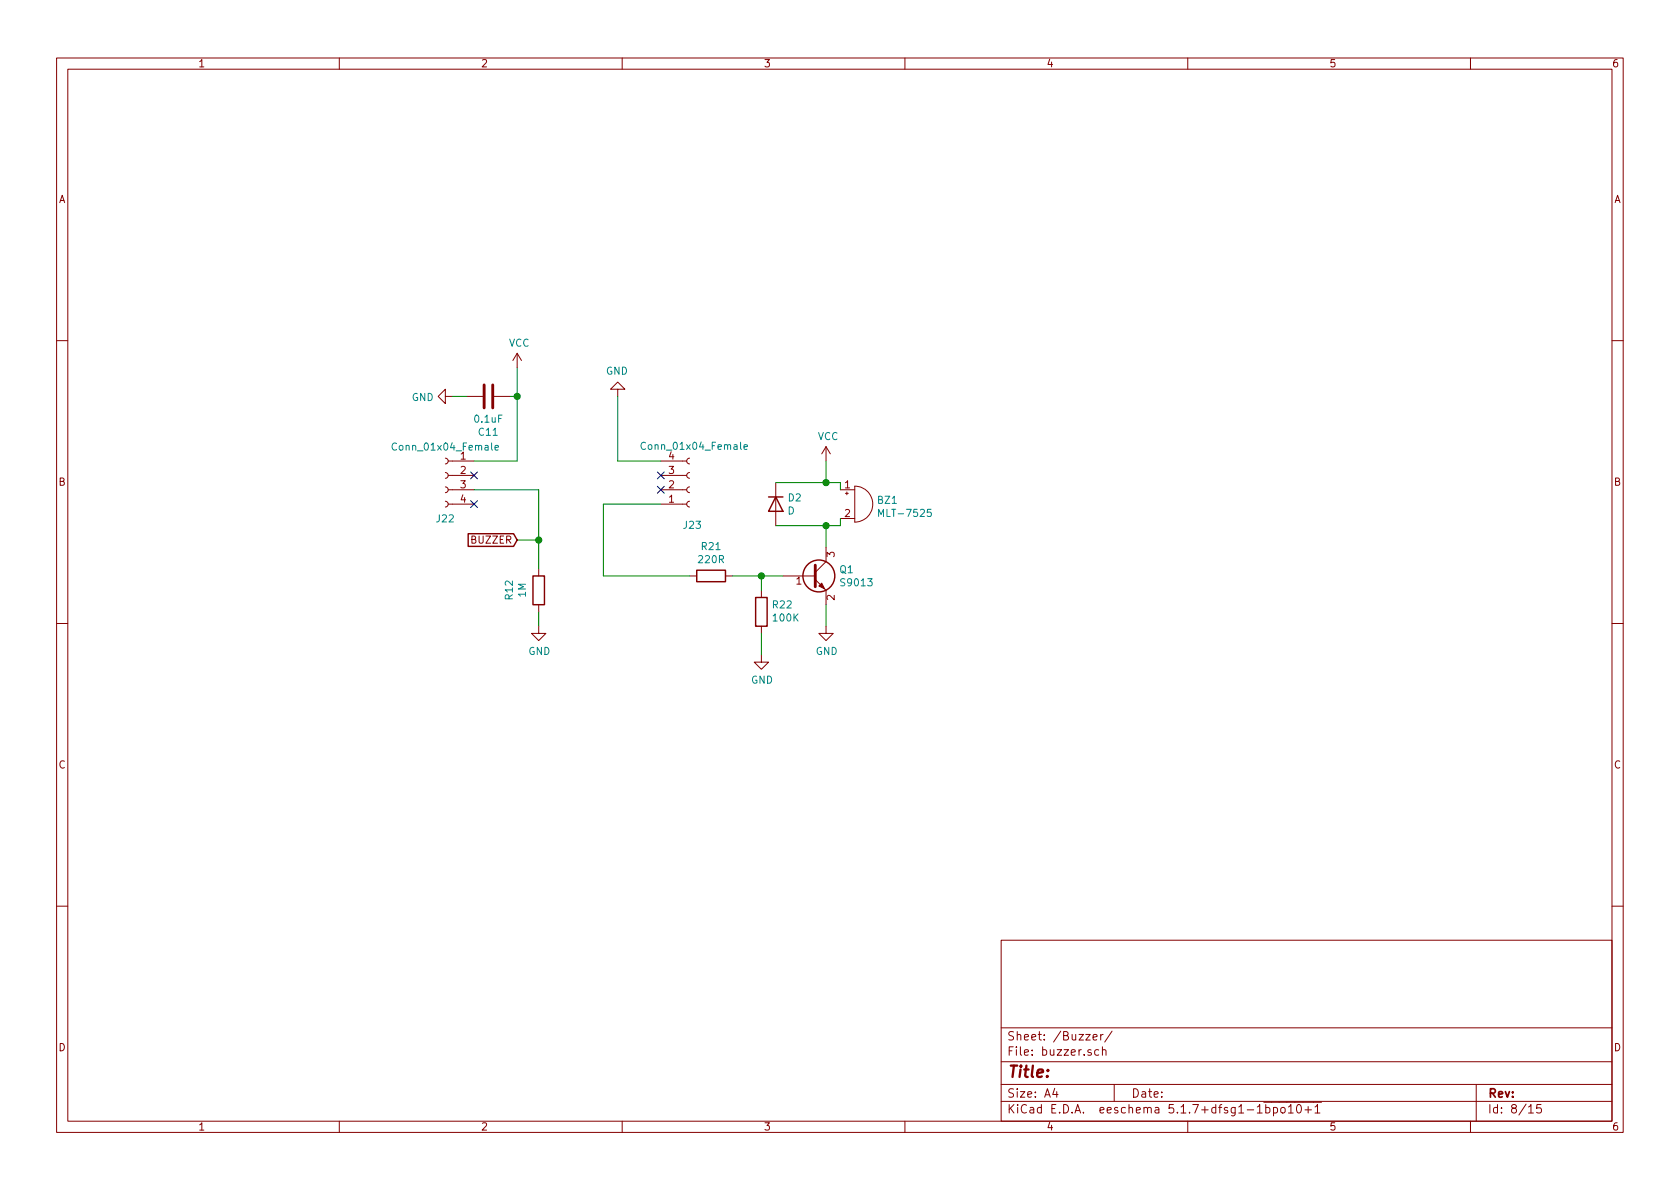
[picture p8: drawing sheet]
<svg xmlns="http://www.w3.org/2000/svg" width="297mm" height="210mm" viewBox="0 0 297 210" stroke-linecap="round" stroke-linejoin="round" font-family="sans-serif">
<g fill="none" stroke="#840000" stroke-width=".18">
<path d="M10 10.3h277v189.9h-277zM12 12.2h273v186.1h-273zM60 10.3v1.9M110 10.3v1.9M160 10.3v1.9M210 10.3v1.9M260 10.3v1.9M10 60.2h2M78.7 70.1v-1.3l-1.2 1.3 1.2 1.3v-1.3h1.3M82.5 70.1h2.8M87.4 70.1h2.8M91.4 62.5l-.7 1.2"/>
<path d="M91.4 62.5v2.5M91.4 62.5l.8 1.2M109.2 68.8h1.3l-1.3-1.2-1.3 1.2h1.3v1.3M146 79l-.7 1.3M146 79v2.5M146 79l.8 1.3M285 60.2h2M78.7 88.6l.4 .2 .1 .2-.1 .5-.4 .2M78.7 86.1l.4 .1 .1 .3-.1 .4-.4 .2M78.7 83.6l.4 .1 .1 .3-.1 .4-.4 .2M78.7 81l.4 .1 .1 .3-.1 .5-.4 .1M79.2 89.1h4.6"/>
<path d="M79.2 86.6h4.6M79.2 84.1h4.6M79.2 81.5h4.6M116.8 89.1h4.6M116.8 86.6h4.6M116.8 84.1h4.6M116.8 81.5h4.6M121.9 81l-.3 .1-.2 .4 .1 .3 .4 .2M121.9 83.6l-.3 .1-.2 .3 .1 .4 .4 .2M121.9 86.1l-.3 .1-.2 .3 .1 .4 .4 .2M121.9 88.6l-.3 .1-.2 .4 .1 .4 .4 .2M137.2 85.3v7.7"/>
<path d="M146 96.8v2.5l-1.9 1.9M148.6 86.6h2.5M148.6 91.7h2.5M149.5 87.2h.5M149.7 87v.5M151.1 86a3.2 3.2 0 0 1 3.2 3.1 3.2 3.2 0 0 1-3.2 3.2zM10 110.3h2M95.2 110.7v1.3h1.3l-1.3 1.3-1.2-1.3h1.2M95.2 100.6v1.2M95.2 106.9v1.3M121.9 101.8h1.3M128.3 101.8h1.2"/>
<path d="M134.6 115.8v1.3h1.3l-1.3 1.3-1.3-1.3h1.3M134.6 104.4v1.3M134.6 110.7v1.3M138.4 101.8h5.7M144.1 102.5l1.9 1.9v2.5M146 110.7v1.3h1.3l-1.3 1.3-1.2-1.3h1.2M285 110.3h2M10 160.2h2M177 166.3h108v32h-108zM285 160.2h2M60 198.3v1.9M110 198.3v1.9"/>
<path d="M160 198.3v1.9M177 194.8h108M177 191.8h108M177 187.8h108M177 181.8h108M186.5 192.5l-.4 1h1M186.8 193v1M193.3 183.4l.7-.1-.1-.3-.4-.1-.2 .2v.7h.6M194.3 185.7l-.5-.1-.3 .3 .1 .6 .2 .1 .5-.1M194.6 182.9v1M194.9 185.7h.1a.37 .37 0 0 1 .6 .1v.8M194.9 185.1v1.5"/>
<path d="M195 182.9l-.4 .3M196.6 182.3l-1.3 2M197 191.8v3M210 198.3v1.9M222.3 196.8h.9M223.4 194.9h10.3M223.8 195.9l.4-.1 .3 .3v.6l-.3 .1-.4-.1M223.8 195.3v1.5M225.2 195.9l.4-.1 .3 .3-.1 .6-.2 .1-.4-.1M225.2 195.8v1.5M226.5 196l.2-.2 .5 .2v.5l-.1 .2-.4 .1-.2-.1zM227.8 195.8l.4-.5v1.5"/>
<path d="M227.8 196.8h.9M229.4 195.4l.2-.1a.8 .8 0 0 1 .5 .8 .8 .8 0 0 1-.5 .7 1 1 0 0 1-.2-1.4zM230.7 196.3h1.2M231.3 195.7v1.1M232.5 195.8l.4-.5v1.5M232.5 196.8h.9M260 198.3v1.9M261 191.8v6.5M270.3 195.8l.4-.5v1.5M270.3 196.8h.8M272.5 195.3h-.7l-.1 .7 .2-.1 .5 .1 .1 .2v.5l-.2 .1-.6-.1"/>
</g>
<g fill="none" stroke="#840000" stroke-width=".25">
<path d="M82.8 94.4h8l.6 1.1-.6 1.1h-8zM135.9 87.9h2.5M137.2 87.9l1.2 2.5h-2.5zM94.2 101.8h2.1v5.1h-2.1zM123.2 100.8h5.1v2.1h-5.1zM133.6 105.7h2v5h-2z"/>
<circle cx="144.8" cy="101.8" r="2.82"/>
</g>
<path d="M70.1 78.5a.6 .6 0 0 0-.8 .4 .6 .6 0 0 0 .6 .7l.2-.1M87.5 79.2l.6-.1v-.3h-.4l-.2 .1 .1 .6h.5M114.1 78.3a.6 .6 0 0 0-.8 .5 .6 .6 0 0 0 .6 .7l.2-.2M131.5 79l.7-.1-.1-.2-.4-.1-.2 .2 .1 .6h.5M155.3 91.3v-1.2l.5 .9 .4-.9v1.2M164.6 90.1h-.6l-.1 .6 .2-.2 .5 .2v.5l-.2 .1-.5-.1" fill="none" stroke="#008484" stroke-width=".18"/>
<path d="M85.6 68.1v4M87.1 68.1v4M144.1 99.9v3.9" fill="none" stroke="#840000" stroke-width=".51"/>
<path d="M144.8 103.6l.5-.5 .5 1z" fill="#840000" stroke="#840000" stroke-width=".18"/>
<g fill="none" stroke="#008400" stroke-width=".18">
<path d="M80 70.1h2.5M90.2 70.1h1.2M91.4 65v16.5h-7.6M109.2 70.1v11.4h7.6M83.8 86.6h11.4v14M91.4 95.5h3.8M116.8 89.1h-10.1v12.7h15.2M137.2 85.3h11.4v1.3M146 81.5v3.8M146 93v3.8M148.6 91.7v1.3h-11.4M95.2 108.2v2.5"/>
<path d="M129.5 101.8h8.9M134.6 101.8v2.6M134.6 112v3.8M146 106.9v3.8"/>
</g>
<g fill="#008400" stroke="#008400" stroke-width=".25">
<circle cx="146.1" cy="93" r=".51"/>
<circle cx="146.1" cy="85.3" r=".51"/>
<circle cx="134.6" cy="101.8" r=".51"/>
<circle cx="91.4" cy="70.1" r=".51"/>
<circle cx="95.3" cy="95.5" r=".51"/>
</g>
<path d="M83.2 83.5l1.2 1.2M83.2 88.5l1.2 1.3M84.4 83.5l-1.2 1.2M84.4 88.5l-1.2 1.3M116.2 86l1.2 1.2M116.2 83.5l1.2 1.2M117.4 86l-1.2 1.2M117.4 83.5l-1.2 1.2" fill="none" stroke="#000084" stroke-width=".18"/>
<text font-size="2.8" fill="#840000" x="178" y="190.5">Title:</text>
<g font-size="2.1" fill="#840000">
<text x="178" y="184">Sheet: /Buzzer/</text>
<text x="178" y="186.7">File: buzzer.sch</text>
<text x="178" y="196.9">KiCad E.D.A. eeschema 5.1.7+dfsg1-1bpo10+1</text>
<text x="178" y="194.1">Size: A4</text>
<text x="200" y="194.1">Date:</text>
<text x="263" y="194.1">Rev:</text>
<text x="263" y="196.9">Id: 8/15</text>
</g>
<g font-size="1.8" fill="#840000">
<text x="35" y="11.9">1</text>
<text x="85" y="11.9">2</text>
<text x="135" y="11.9">3</text>
<text x="185" y="11.9">4</text>
<text x="235" y="11.9">5</text>
<text x="285" y="11.9">6</text>
<text x="10.4" y="35.9">A</text>
<text x="285.4" y="35.9">A</text>
<text x="81.4" y="81.3">1</text>
<text x="81.4" y="83.8">2</text>
<text x="118.3" y="83.8">3</text>
<text x="10.4" y="85.9">B</text>
<text x="81.4" y="86.4">3</text>
<text x="81.4" y="88.9">4</text>
<text x="118.3" y="88.9">1</text>
<text x="118.3" y="86.4">2</text>
<text x="149.4" y="86.4">1</text>
<text x="285.4" y="85.9">B</text>
<text x="149.4" y="91.4">2</text>
<text x="83.5" y="96.1">BUZZER</text>
<text x="147.6" y="98.5" transform="rotate(-90 147.6 98.5)">3</text>
<text x="140.8" y="103.4">1</text>
<text x="147.6" y="106.1" transform="rotate(-90 147.6 106.1)">2</text>
<text x="10.4" y="135.9">C</text>
<text x="285.4" y="135.9">C</text>
<text x="10.4" y="185.9">D</text>
<text x="285.4" y="185.9">D</text>
<text x="35" y="199.9">1</text>
<text x="85" y="199.9">2</text>
<text x="135" y="199.9">3</text>
<text x="185" y="199.9">4</text>
<text x="235" y="199.9">5</text>
<text x="285" y="199.9">6</text>
</g>
<g font-size="1.8" fill="#008484">
<text x="90" y="61.3">VCC</text>
<text x="72.8" y="70.9">GND</text>
<text x="107.1" y="66.3">GND</text>
<text x="84" y="74.7">0.1uF</text>
<text x="84.7" y="77.1">C11</text>
<text x="144.6" y="77.8">VCC</text>
<text x="70" y="79.7">Conn_01x04_Female</text>
<text x="114" y="79.5">Conn_01x04_Female</text>
<text x="118.3" y="81.3">4</text>
<text x="139.4" y="88.7">D2</text>
<text x="155.2" y="89.1">BZ1</text>
<text x="77.2" y="92.4">J22</text>
<text x="120.9" y="93.5">J23</text>
<text x="139.3" y="91">D</text>
<text x="155.9" y="91.4">MLT-7525</text>
<text x="123.6" y="99.6">220R</text>
<text x="124.1" y="97.3">R21</text>
<text x="148.5" y="101.4">Q1</text>
<text x="90.7" y="106" transform="rotate(-90 90.7 106)">R12</text>
<text x="93" y="105.6" transform="rotate(-90 93 105.6)">1M</text>
<text x="136.7" y="107.6">R22</text>
<text x="148.9" y="103.7">S9013</text>
<text x="136.8" y="109.9">100K</text>
<text x="93.4" y="115.8">GND</text>
<text x="144.2" y="115.8">GND</text>
<text x="132.8" y="120.9">GND</text>
</g>
</svg>
